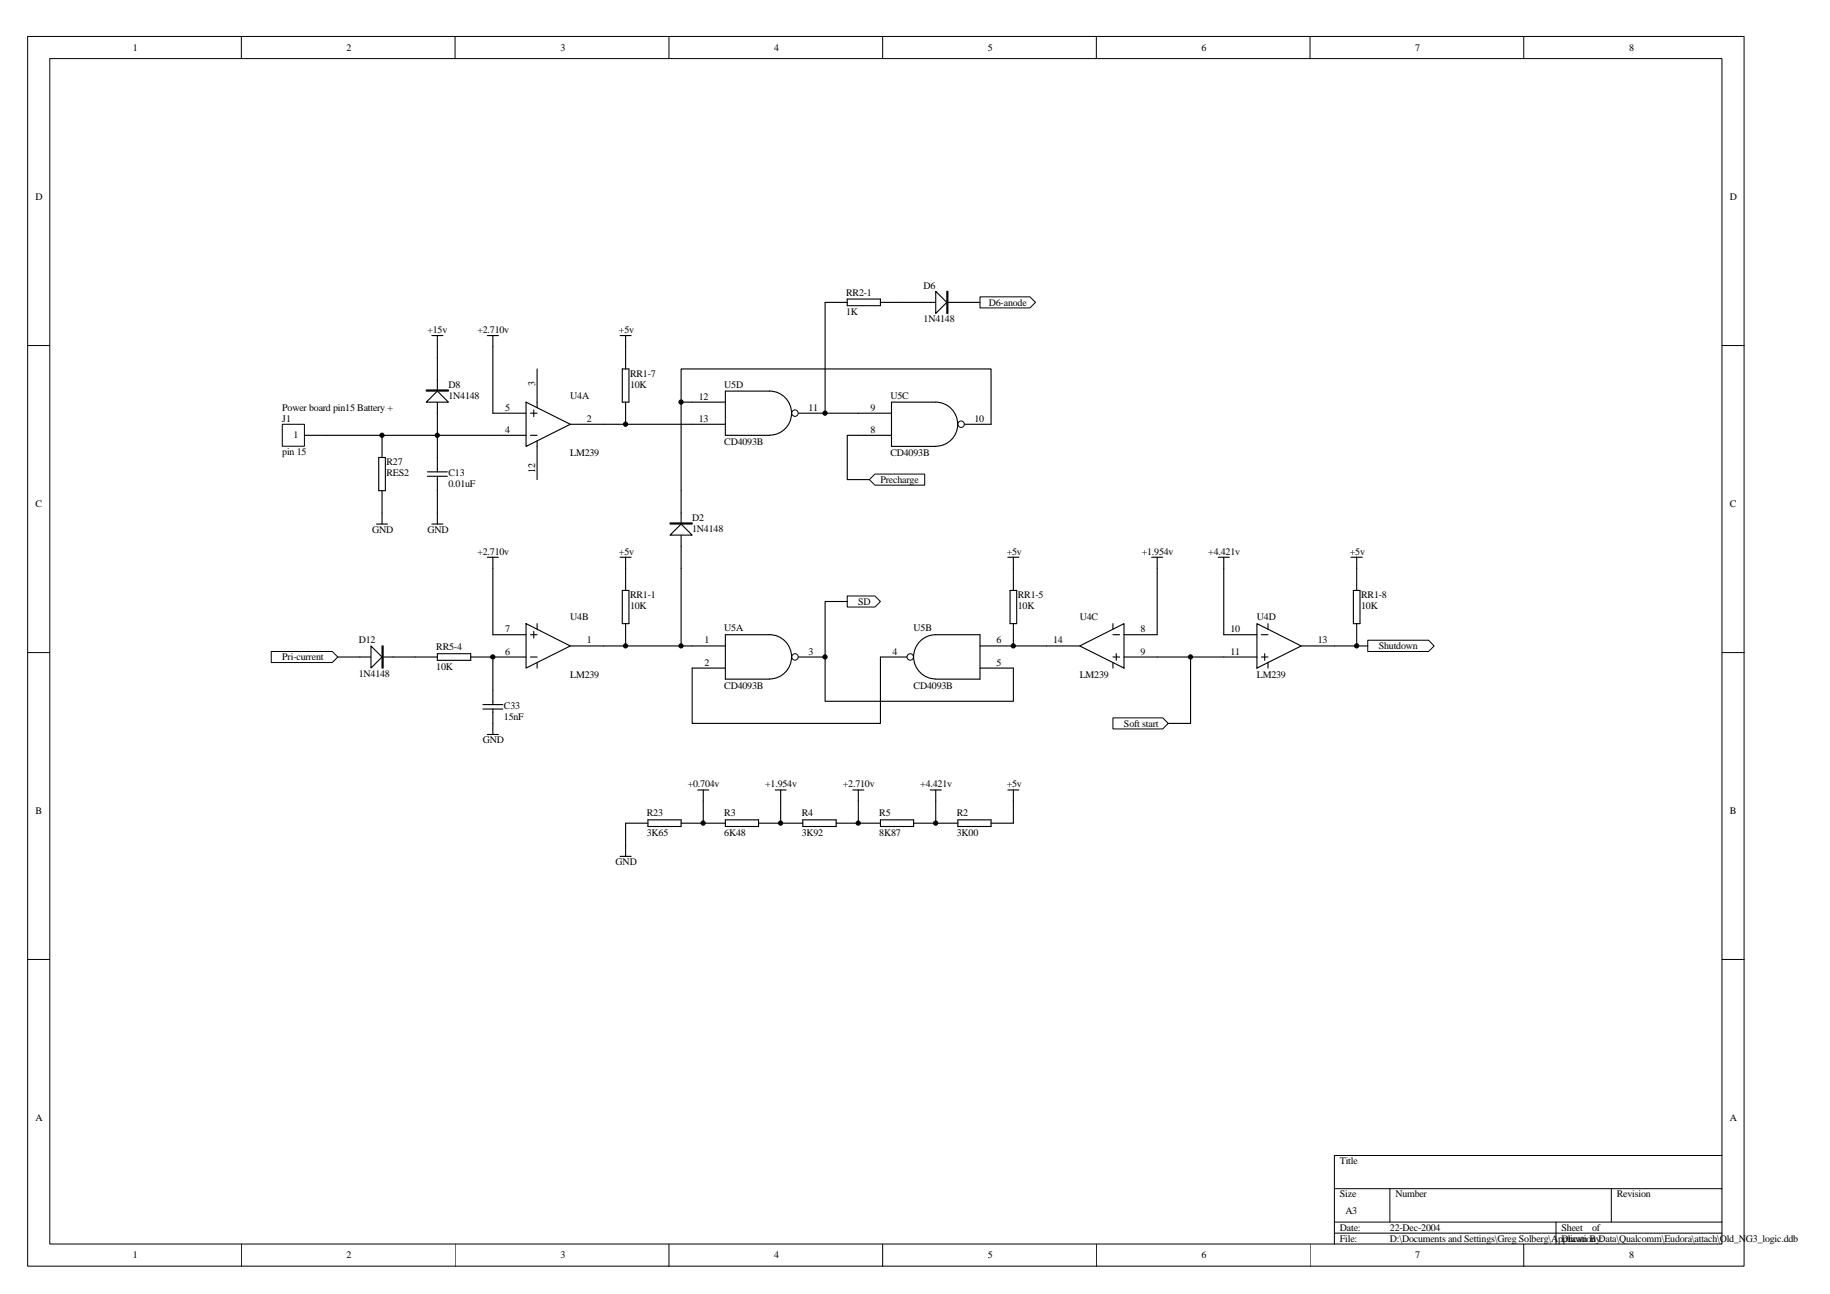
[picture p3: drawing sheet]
<svg xmlns="http://www.w3.org/2000/svg" width="420mm" height="297mm" viewBox="0 0 420 297" stroke-linecap="round" stroke-linejoin="round" font-family="sans-serif">
<g fill="none" stroke="#000" stroke-width=".23">
<path d="M6.3 8.4h394.1v282.2h-394.1zM11.4 13.4h384v272.2h-384zM55.4 8.4v5M104.5 8.4v5M153.6 8.4v5M202.6 8.4v5M251.7 8.4v5M300.8 8.4v5M349.8 8.4v5M6.3 79.3h5.1M395.4 79.3h5.1M6.3 149.8h5.1"/>
<path d="M395.4 149.8h5.1M6.3 220.2h5.1M395.4 220.2h5.1M306.4 272.9h89M319.1 272.9v7.6M370 272.9v7.6M395.4 265.2h-89v20.4M55.4 285.6v5.1M104.5 285.6v5.1M153.6 285.6v5.1M202.6 285.6v5.1M251.7 285.6v5.1"/>
<path d="M300.8 285.6v5.1M306.4 280.5h89M306.4 283.1h89M349.8 285.6v5.1M357.3 280.5v5.1"/>
</g>
<g fill="none" stroke="#000" stroke-width=".25">
<path d="M113.2 145.7h7.6M113.2 150.8h7.6M120.8 143.2l10.1 5.1-10.1 5.1zM121.8 145.7h1.5M121.8 150.8h1.5M122.6 144.9v1.6M123.3 143.2v1.2M123.3 152.1v1.3M130.9 148.3h7.7M240.3 148.3h7.6M247.9 148.3l10.2-5.1v10.2zM255.5 145.7h1.5"/>
<path d="M255.5 150.8h1.5M255.5 143.2v1.2M255.5 152.1v1.3M256.3 150.1v1.5M258.1 145.7h7.6M258.1 150.8h7.6M281 145.7h7.6M281 150.8h7.6M288.6 143.2l10.1 5.1-10.1 5.1zM289.6 145.7h1.5M289.6 150.8h1.5M290.4 150.1v1.5"/>
<path d="M291.1 143.2v1.2M291.1 152.1v1.3M298.7 148.3h7.7"/>
</g>
<path d="M314 147h14l1.3 1.3-1.3 1.2h-14z" fill-rule="evenodd" fill="#fff" stroke="#000" stroke-width=".23"/>
<path d="M111.9 127.9h2.5M113.2 127.9v2.6M264.4 127.9h2.6M265.7 127.9v17.8M279.7 127.9h2.5M281 127.9v17.8M265.7 150.8h15.3" fill="none" stroke="#000" stroke-width=".25"/>
<path d="M255.5 164.8h11.5l1.2 1.3-1.2 1.2h-11.5z" fill-rule="evenodd" fill="#fff" stroke="#000" stroke-width=".23"/>
<g fill="none" stroke="#000" stroke-width=".25">
<path d="M113.2 79.6v15.3h7.6M87.7 99.9v5.1M100.4 82.1v17.8M113.2 99.9h7.6M120.8 92.3l10.1 5.1-10.1 5.1zM121.8 94.9h1.5M121.8 99.9h1.5M122.6 94.1v1.5M123.3 84.7v8.9M130.9 97.4h7.7M87 105h1.5v7.6h-1.5zM87.7 112.6v5.2"/>
<path d="M98.1 109.3h4.6M98.1 108.3h4.6M100.4 105v3.3M100.4 109.3v3.3M123.3 101.2v8.9M310.2 127.9h2.6M310.7 135.5h1.6v7.7h-1.6zM311.5 127.9v7.6M273.3 150.8v15.3h-5.1M306.4 148.3h7.6M311.5 143.2v5.1"/>
</g>
<g fill="#fff" stroke="#000" stroke-width=".25">
<path d="M97.9 89.5h5.1v.3h-5.1z" fill-rule="evenodd"/>
<path d="M97.9 92.3l2.5-2.5 2.6 2.5z" fill-rule="evenodd"/>
</g>
<path d="M99.1 77h2.6M100.4 77v2.6M111.9 77h2.5M113.2 77v2.6M87.7 99.9h25.5M100.4 99.9v5.1M138.6 97.4h20.3M87.7 117.8v2.5M100.4 112.6v7.7M86.4 120.3h2.6M99.1 120.3h2.6M113.2 130.5v15.2" fill="none" stroke="#000" stroke-width=".25"/>
<path d="M64.9 97.4h5v5h-5z" fill="#fff"/>
<g fill="none" stroke="#000" stroke-width=".23">
<path d="M64.8 97.4h5.1v5h-5.1z"/>
<circle cx="182.5" cy="94.8" r=".74"/>
<circle cx="220.7" cy="97.4" r=".74"/>
<circle cx="182.5" cy="150.8" r=".74"/>
<circle cx="209" cy="150.8" r=".74"/>
</g>
<g fill="none" stroke="#000" stroke-width=".25">
<path d="M69.9 99.9h17.8M158.9 92.3h7.6M158.9 97.4h7.6M176.7 99.9a5.1 5.1 0 0 0 5-5.1 5.1 5.1 0 0 0-5-5h-10.2v10.1h10.2M183.3 94.9h21.4M197.1 99.9h7.6M204.7 92.3h10.1a5.1 5.1 0 0 1 5.1 5.1 5.1 5.1 0 0 1-5.1 5l-10.1 .1zM221.4 97.4h6.1v-12.7h-71.1v45.8M158.9 148.3h7.6M158.9 153.4h7.6M176.7 155.9a5.1 5.1 0 0 0 5-5.1 5.1 5.1 0 0 0-5-5.1h-10.2v10.2h10.2M183.3 150.8h6.1"/>
<path d="M202.1 150.8h6.1M214.8 155.9a5.1 5.1 0 0 1-5-5.1 5.1 5.1 0 0 1 5-5.1h10.2v10.2h-10.2M225 148.3h7.7M225 153.4h7.7"/>
</g>
<g fill="#fff" stroke="#000" stroke-width=".25">
<path d="M153.8 120h5.1v.3h-5.1z" fill-rule="evenodd"/>
<path d="M153.8 122.8l2.6-2.5 2.5 2.5z" fill-rule="evenodd"/>
</g>
<path d="M142.9 135.5h1.5v7.7h-1.5zM143.6 130.5v5M113.2 150.8v7.6M138.6 148.3h20.3M143.6 143.2v5.1M189.4 150.8v10.2h43.3v-7.6" fill="none" stroke="#000" stroke-width=".25"/>
<path d="M225 68.1h11.5l1.2 1.3-1.2 1.3h-11.5z" fill-rule="evenodd" fill="#fff" stroke="#000" stroke-width=".23"/>
<path d="M207.2 69.4h17.8M142.4 127.9h2.5M143.6 127.9v2.6" fill="none" stroke="#000" stroke-width=".25"/>
<g fill="#fff" stroke="#000" stroke-width=".25">
<path d="M217.4 66.9h.2v5.1h-.2z" fill-rule="evenodd"/>
<path d="M214.8 66.9l2.6 2.5-2.6 2.6z" fill-rule="evenodd"/>
</g>
<path d="M142.4 77h2.5M143.6 77v2.6M189.4 69.4h5.1M194.5 68.7h7.6v1.5h-7.6zM202.1 69.4h5.1M156.4 130.5v17.8M231.4 127.9h2.5M231.9 135.5h1.5v7.7h-1.5zM232.7 127.9v7.6M202.1 150.8v15.3h-43.2v-12.7M232.7 143.2v5.1h7.6" fill="none" stroke="#000" stroke-width=".25"/>
<path d="M194.5 136.8h6.4l1.2 1.3-1.2 1.2h-6.4z" fill-rule="evenodd" fill="#fff" stroke="#000" stroke-width=".23"/>
<path d="M143.6 79.6v5.1M142.9 84.7h1.5v7.6h-1.5zM143.6 92.3v5.1M113.2 158.4v3.3M110.9 162.8h4.5M110.9 161.7h4.5M111.9 168.6h2.5M113.2 162.8v5.8" fill="none" stroke="#000" stroke-width=".25"/>
<path d="M62.3 149.5h14l1.3 1.3-1.3 1.3h-14z" fill-rule="evenodd" fill="#fff" stroke="#000" stroke-width=".23"/>
<path d="M77.6 150.8h22.8M100.4 150.1h7.7v1.5h-7.7zM108.1 150.8h5.1" fill="none" stroke="#000" stroke-width=".25"/>
<g fill="#fff" stroke="#000" stroke-width=".25">
<path d="M87.7 148.3h.3v5.1h-.3z" fill-rule="evenodd"/>
<path d="M85.2 148.3l2.5 2.5-2.5 2.6z" fill-rule="evenodd"/>
</g>
<path d="M199.6 110.1l1.3-1.3h11.4v2.6h-11.4z" fill-rule="evenodd" fill="#fff" stroke="#000" stroke-width=".23"/>
<g fill="none" stroke="#000" stroke-width=".25">
<path d="M100.4 79.6v2.5M189.4 69.4v25.5M156.4 92.3h2.5M197.1 99.9h-2.6v10.2h5.1M194.5 138.1h-5.1v12.7M142.4 196.6h2.5M148.8 189h-5.2v7.6M148.8 188.2h7.6v1.5h-7.6zM156.4 189h10.1M160.2 181.3h2.5M161.5 181.3v7.7M166.5 188.2h7.7v1.5h-7.7z"/>
<path d="M174.2 189h10.1M178 181.3h2.5M179.2 181.3v7.7M184.3 188.2h7.7v1.5h-7.7zM192 189h10.1M195.8 181.3h2.5M197.1 181.3v7.7M202.1 188.2h7.7v1.5h-7.7zM209.8 189h10.1M213.6 181.3h2.5M214.8 181.3v7.7M219.9 188.2h7.6v1.5h-7.6z"/>
<path d="M231.4 181.3h2.5M232.7 181.3v7.7h-5.2"/>
</g>
<g fill="#000" stroke="#000" stroke-width=".23">
<circle cx="87.7" cy="99.9" r=".49"/>
<circle cx="100.4" cy="99.9" r=".49"/>
<circle cx="143.6" cy="97.4" r=".49"/>
<circle cx="156.4" cy="92.3" r=".49"/>
<circle cx="189.4" cy="94.8" r=".49"/>
<circle cx="113.1" cy="150.8" r=".49"/>
<circle cx="143.6" cy="148.3" r=".49"/>
<circle cx="156.4" cy="148.3" r=".49"/>
<circle cx="189.4" cy="150.8" r=".49"/>
<circle cx="232.6" cy="148.3" r=".49"/>
<circle cx="273.3" cy="150.8" r=".49"/>
<circle cx="311.5" cy="148.3" r=".49"/>
<circle cx="161.4" cy="188.9" r=".49"/>
<circle cx="179.2" cy="188.9" r=".49"/>
<circle cx="197" cy="188.9" r=".49"/>
<circle cx="214.8" cy="188.9" r=".49"/>
</g>
<g font-size="2.3">
<text x="30.5" y="11.6">1</text>
<text x="79.6" y="11.6">2</text>
<text x="128.7" y="11.6">3</text>
<text x="177.7" y="11.6">4</text>
<text x="226.8" y="11.6">5</text>
<text x="275.9" y="11.6">6</text>
<text x="325" y="11.6">7</text>
<text x="374" y="11.6">8</text>
<text x="8.1" y="46">D</text>
<text x="397.2" y="46">D</text>
<text x="194.3" y="67.8">RR2-1</text>
<text x="212" y="66.3">D6</text>
<text x="227" y="70.1">D6-anode</text>
<text x="98.1" y="76.5">+15v</text>
<text x="109.6" y="76.5">+2.710v</text>
<text x="142.1" y="76.5">+5v</text>
<text x="194.3" y="72.4">1K</text>
<text x="212" y="73.9">1N4148</text>
<text x="103" y="89">D8</text>
<text x="122.9" y="88.5" transform="rotate(-90 122.9 88.5)">3</text>
<text x="144.7" y="86.4">RR1-7</text>
<text x="144.7" y="89">10K</text>
<text x="166.3" y="89">U5D</text>
<text x="64.8" y="94.3">Power board pin15 Battery +</text>
<text x="103" y="91.5">1N4148</text>
<text x="116" y="94.3">5</text>
<text x="130.9" y="91.5">U4A</text>
<text x="160.4" y="91.8">12</text>
<text x="185.6" y="94.3">11</text>
<text x="199.9" y="94.3">9</text>
<text x="204.4" y="91.5">U5C</text>
<text x="64.8" y="96.8">J1</text>
<text x="67.4" y="100.7">1</text>
<text x="116" y="99.4">4</text>
<text x="134.7" y="96.8">2</text>
<text x="160.4" y="96.8">13</text>
<text x="199.9" y="99.4">8</text>
<text x="223.7" y="96.8">10</text>
<text x="64.8" y="104.5">pin 15</text>
<text x="88.7" y="106.8">R27</text>
<text x="130.9" y="104.7">LM239</text>
<text x="166.3" y="102.2">CD4093B</text>
<text x="204.4" y="104.7">CD4093B</text>
<text x="88.7" y="109.3">RES2</text>
<text x="103" y="109.3">C13</text>
<text x="103" y="111.8">0.01uF</text>
<text x="122.9" y="108.6" transform="rotate(-90 122.9 108.6)">12</text>
<text x="202.1" y="110.8">Precharge</text>
<text x="8.1" y="116.4">C</text>
<text x="158.9" y="119.5">D2</text>
<text x="397.2" y="116.4">C</text>
<text x="85.4" y="122.3">GND</text>
<text x="98.1" y="122.3">GND</text>
<text x="158.9" y="122">1N4148</text>
<text x="109.6" y="127.4">+2.710v</text>
<text x="142.1" y="127.4">+5v</text>
<text x="231.1" y="127.4">+5v</text>
<text x="262.1" y="127.4">+1.954v</text>
<text x="277.4" y="127.4">+4.421v</text>
<text x="309.9" y="127.4">+5v</text>
<text x="144.7" y="137.3">RR1-1</text>
<text x="233.7" y="137.3">RR1-5</text>
<text x="312.5" y="137.3">RR1-8</text>
<text x="130.9" y="142.4">U4B</text>
<text x="144.7" y="139.8">10K</text>
<text x="197.1" y="138.8">SD</text>
<text x="233.7" y="139.8">10K</text>
<text x="247.9" y="142.4">U4C</text>
<text x="288.6" y="142.4">U4D</text>
<text x="312.5" y="139.8">10K</text>
<text x="82.4" y="147.7">D12</text>
<text x="100.2" y="149.2">RR5-4</text>
<text x="116" y="145.1">7</text>
<text x="134.7" y="147.7">1</text>
<text x="161.7" y="147.7">1</text>
<text x="166.3" y="144.9">U5A</text>
<text x="209.8" y="144.9">U5B</text>
<text x="228.8" y="147.7">6</text>
<text x="241.8" y="147.7">14</text>
<text x="261.9" y="145.1">8</text>
<text x="282.5" y="145.1">10</text>
<text x="302.6" y="147.7">13</text>
<text x="316.6" y="149">Shutdown</text>
<text x="64.8" y="151.5">Pri-current</text>
<text x="82.4" y="155.3">1N4148</text>
<text x="100.2" y="153.8">10K</text>
<text x="116" y="150.3">6</text>
<text x="130.9" y="155.6">LM239</text>
<text x="161.7" y="152.8">2</text>
<text x="185.6" y="150.3">3</text>
<text x="204.9" y="150.3">4</text>
<text x="228.8" y="152.8">5</text>
<text x="247.9" y="155.6">LM239</text>
<text x="261.9" y="150.3">9</text>
<text x="282.5" y="150.3">11</text>
<text x="288.6" y="155.6">LM239</text>
<text x="166.3" y="158.1">CD4093B</text>
<text x="209.8" y="158.1">CD4093B</text>
<text x="115.7" y="162.7">C33</text>
<text x="115.7" y="165.3">15nF</text>
<text x="258.1" y="166.8">Soft start</text>
<text x="110.9" y="170.6">GND</text>
<text x="157.9" y="180.7">+0.704v</text>
<text x="175.7" y="180.7">+1.954v</text>
<text x="193.5" y="180.7">+2.710v</text>
<text x="211.3" y="180.7">+4.421v</text>
<text x="231.1" y="180.7">+5v</text>
<text x="8.1" y="186.9">B</text>
<text x="148.5" y="187.4">R23</text>
<text x="148.5" y="192">3K65</text>
<text x="166.3" y="187.4">R3</text>
<text x="166.3" y="192">6K48</text>
<text x="184.1" y="187.4">R4</text>
<text x="184.1" y="192">3K92</text>
<text x="201.9" y="187.4">R5</text>
<text x="201.9" y="192">8K87</text>
<text x="219.7" y="187.4">R2</text>
<text x="219.7" y="192">3K00</text>
<text x="397.2" y="186.9">B</text>
<text x="141.4" y="198.6">GND</text>
<text x="8.1" y="257.3">A</text>
<text x="397.2" y="257.3">A</text>
<text x="307.6" y="267.2">Title</text>
<text x="307.6" y="274.9">Size</text>
<text x="320.4" y="274.9">Number</text>
<text x="371.2" y="274.9">Revision</text>
<text x="308.9" y="278.7">A3</text>
<text x="307.6" y="282.5">Date:</text>
<text x="307.6" y="285.1">File:</text>
<text x="319.1" y="282.5">22-Dec-2004</text>
<text x="319.1" y="285.1">D:\Documents and Settings\Greg Solberg\Application Data\Qualcomm\Eudora\attach\Old_NG3_logic.ddb</text>
<text x="358.5" y="282.5">Sheet</text>
<text x="358.5" y="285.1">Drawn By:</text>
<text x="365.6" y="282.5">of</text>
<text x="30.5" y="288.9">1</text>
<text x="79.6" y="288.9">2</text>
<text x="128.7" y="288.9">3</text>
<text x="177.7" y="288.9">4</text>
<text x="226.8" y="288.9">5</text>
<text x="275.9" y="288.9">6</text>
<text x="325" y="288.9">7</text>
<text x="374" y="288.9">8</text>
</g>
</svg>
